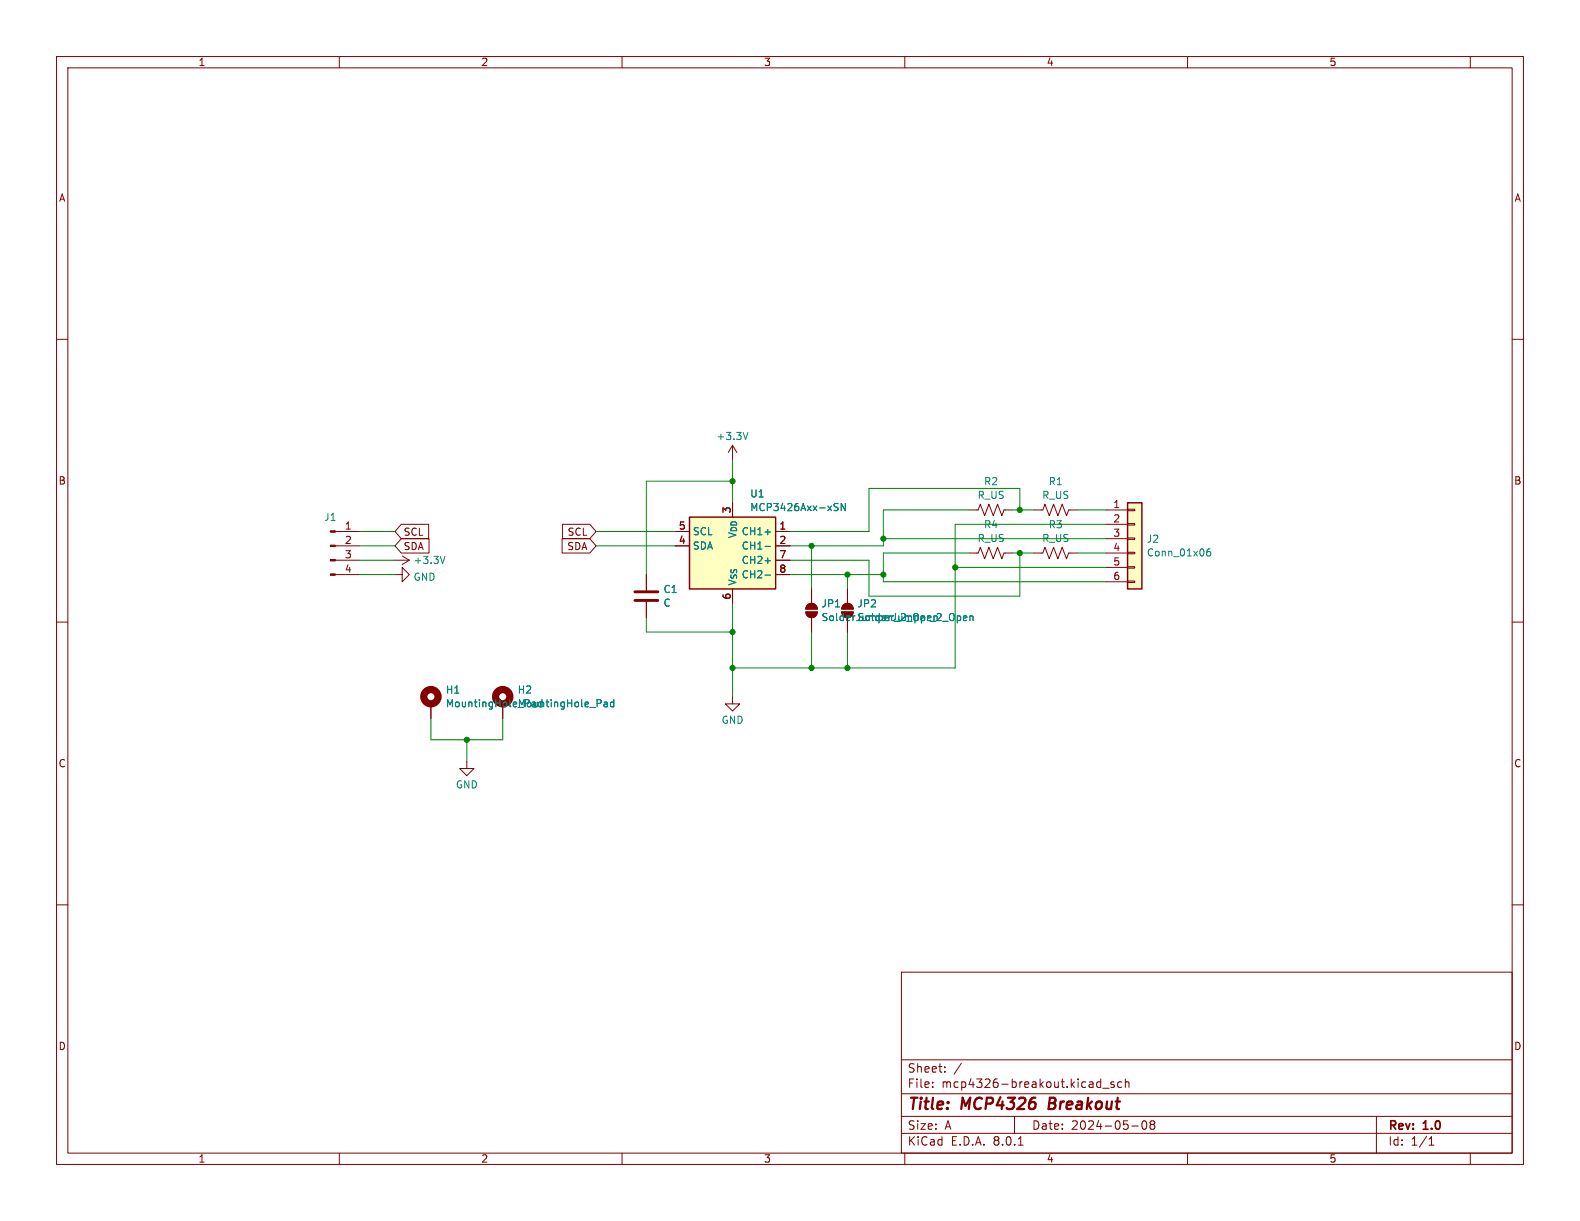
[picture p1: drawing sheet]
<svg xmlns="http://www.w3.org/2000/svg" width="279mm" height="216mm" viewBox="0 0 279 216" stroke-linecap="round" stroke-linejoin="round" font-family="sans-serif">
<g fill="none" stroke="#840000" stroke-width=".18">
<path d="M10 10h259.4v195.9h-259.4zM12 12h255.4v191.9h-255.4zM60 10v2M110 10v2M160 10v2M210 10v2M260 10v2M10 60h2M267.4 60h2M129.5 78.7l-.7 1.3M129.5 78.7v2.6M129.5 78.7l.8 1.3"/>
<path d="M59.3 99.1h4.2M59.3 96.5h4.2M59.3 94h4.2M69.8 99.1h2.6M71.1 98.3l1.3 .8M72.4 99.1l-1.3 .7M10 110h2M59.3 101.6h4.2M69.8 101.6h1.3v-1.3l1.3 1.3-1.3 1.3v-1.3M267.4 110h2M82.5 134.6v1.3h1.3l-1.3 1.3-1.2-1.3h1.2M10 160h2"/>
<path d="M267.4 160h2M159.4 171.9h108v32h-108zM159.4 197.4h108M159.4 193.4h108M159.4 187.4h108M164.9 192.1v.2M164.9 191.4v.1M167.1 189.4v.2M167.1 188.7v.1M170 188l-1.3 1.9M179.4 197.4v3M194.2 191.3l.4 .1"/>
<path d="M194.6 190.8v1.5M194.6 192.2l-.4 .1M195 192.4h1.1M197 191.4l-.4-.1-.2 .2 .1 .2 .5 .2v.3h-.6M198.4 191.4l-.5-.1-.3 .3v.4l.2 .2h.6M199 191.4l.2-.1 .4 .1v.9M199 190.8v1.5M200.1 199.1h1.2M202.1 198.3l.2-.1a.81 .81 0 0 1 .6 .6 .81 .81 0 0 1-.3 .8l-.2 .1a.81 .81 0 0 1-.3-1.4zM203.6 198.8l-.2-.3 .2-.3 .5 .1 .1 .2-.3 .3M203.6 198.8l-.2 .3v.3l.2 .3 .5-.1 .1-.2-.1-.4-.2-.2M203.6 198.8h.3"/>
<path d="M243.4 197.4v6.5M60 203.9v2M110 203.9v2M159.4 200.4h108M160 203.9v2M180.1 202.5h.8M210 203.9v2M252.7 202.5h.9M252.7 201.4l.4-.4v1.5M260 203.9v2"/>
</g>
<path d="M185.7 194.1l-.3 2h.8" fill="none" stroke="#840000" stroke-width=".4"/>
<path d="M132.3 76.5l-.5 1.2M78.7 98.4l-.4 1.2" fill="none" stroke="#008484" stroke-width=".18"/>
<g fill="#840000" stroke="#840000" stroke-width=".18">
<path d="M58.4 101.5h.9v.2h-.9z"/>
<path d="M58.4 98.9h.9v.3h-.9z"/>
<path d="M58.4 96.4h.9v.2h-.9z"/>
<path d="M58.4 93.9h.9v.2h-.9z"/>
</g>
<path d="M121.9 91.4h15.3v12.7h-15.3z" fill="#ffffc2"/>
<path d="M121.9 91.4h15.3v12.7h-15.3z" fill="none" stroke="#840000" stroke-width=".25"/>
<path d="M119.4 94h2.5M119.4 96.5h2.5M137.2 94h2.5M137.2 96.5h2.5M137.2 99.1h2.5M182.9 97.8h1.5l.4-1 .7 2 .8-2 .8 2 .7-2 .8 2 .4-1h1.5M129.5 104.1v2.6M137.2 101.6h2.5M76.2 124.5v2.5M88.9 124.5v2.5" fill="none" stroke="#840000" stroke-width=".18"/>
<path d="M135.3 94.1h.9M135.3 96.6h.9M135.3 99.2h.9M147.7 89.6l.4 .2 .1 .3-.2 .2h-.3M147.7 89l.5 .1M149.5 89v1.3l-.7-1.3v1.3M135.3 101.7h.9M107 124.1l.3 .1 .1 .8M107.4 124.9l-.4 .1M107.4 124.4l-.4 .1M108.5 124.2l-.3-.1-.3 .3 .2 .5h.4M108.5 123.7v1.3" fill="none" stroke="#008484" stroke-width=".18"/>
<g fill="none" stroke="#840000" stroke-width="1.3">
<circle cx="76.2" cy="123.2" r="1.27"/>
<circle cx="88.9" cy="123.2" r="1.27"/>
</g>
<path d="M199.4 88.9h2.5v15.2h-2.5z" fill="#ffffc2"/>
<g fill="none" stroke="#840000" stroke-width=".18">
<path d="M71 92.7h4.8v2.6h-4.8l-1.2-1.3zM71 95.2h4.9v2.6h-4.9l-1.2-1.3zM99.4 95.2h4.9l1.1 1.3-1.1 1.3h-4.9zM99.5 92.7h4.8l1.1 1.3-1.1 1.3h-4.8zM119.4 94h2.5M119.4 96.5h2.5M137.2 94h2.5M137.2 96.5h2.5M137.2 99.1h2.5M171.4 97.8h1.6l.4-1 .7 2 .8-2 .7 2 .8-2 .8 2 .3-1h1.6M171.4 90.2h1.6l.4-1 .7 2 .8-2 .7 2 .8-2 .8 2 .3-1h1.6M182.9 90.2h1.5l.4-1 .7 2 .8-2 .8 2 .7-2 .8 2 .4-1h1.5"/>
<path d="M195.6 90.2h3.8M195.6 92.7h3.8M195.6 95.3h3.8M195.6 97.8h3.8M199.4 97.7h1.3v.2h-1.3zM199.4 95.1h1.3v.3h-1.3zM199.4 92.6h1.3v.2h-1.3zM199.4 90h1.3v.3h-1.3zM114.3 101.6v2.8M114.3 106.4v2.8M129.5 104.1v2.6M137.2 101.6h2.5"/>
<path d="M142.5 108.2h2a1.02 1.02 0 0 1-1 1 1.02 1.02 0 0 1-1-1zM142.8 107a1.02 1.02 0 0 1 1.1-.2 1.02 1.02 0 0 1 .6 .9h-2zM143.5 104.1v2.6M143.5 109.2v2.6M149.1 107a1.02 1.02 0 0 1 1.1-.2 1.02 1.02 0 0 1 .7 .9h-2.1zM149.9 104.1v2.6M149.9 109.2v2.6M195.6 100.3h3.8M195.6 102.9h3.8M199.4 102.7h1.3v.3h-1.3zM199.4 100.2h1.3v.3h-1.3zM76.2 124.5v2.5"/>
<path d="M88.9 124.5v2.5M129.5 123.2v1.3h1.3l-1.3 1.2-1.2-1.2h1.2"/>
</g>
<path d="M199.4 88.9h2.5v15.2h-2.5z" fill="none" stroke="#840000" stroke-width=".25"/>
<g fill="none" stroke="#008484" stroke-width=".18">
<path d="M135.3 94.1h.9M135.3 96.6h.9M135.3 99.2h.9M147.7 89.6l.4 .2 .1 .3-.2 .2h-.3M147.7 89l.5 .1M149.5 89v1.3l-.7-1.3v1.3M214 97l-.4 .1a.86 .86 0 0 0 0 1.2l.5-.1v-.4l-.2-.3-.4 .1-.1 .2M135.3 101.7h.9M170.4 109.3l.6-.1-.1-.2-.3-.1-.2 .2v.6h.5M171.5 109l.2-.1 .3 .1 .1 .7M171.5 108.9v.8M107 124.1l.3 .1 .1 .8"/>
<path d="M107.4 124.9l-.4 .1M107.4 124.4l-.4 .1M108.5 124.2l-.3-.1-.3 .3 .2 .5h.4M108.5 123.7v1.3"/>
</g>
<g fill="#840000" stroke="#840000" stroke-width=".18">
<path d="M149.1 107a1.02 1.02 0 0 1 1.1-.2 1.02 1.02 0 0 1 .7 .9h-2.1z"/>
<path d="M142.5 108.2h2a1.02 1.02 0 0 1-1 1 1.02 1.02 0 0 1-1-1z"/>
<path d="M142.8 107a1.02 1.02 0 0 1 1.1-.2 1.02 1.02 0 0 1 .6 .9h-2z"/>
</g>
<path d="M112.3 106.2h4M112.3 104.6h4" fill="none" stroke="#840000" stroke-width=".51"/>
<g fill="none" stroke="#008400" stroke-width=".18">
<path d="M63.5 96.5h6.3M63.5 94h6.3M63.5 99.1h6.3M105.4 96.5h14M105.4 94h14M129.5 81.3v7.6M129.5 85.1h-15.2v16.5M143.5 96.5v7.6M156.2 95.3h39.4M171.4 90.2h-15.2v6.3h-16.5M171.4 97.8h-15.2v5.1h39.4M179.1 97.8h3.8"/>
<path d="M179.1 90.2h3.8M180.3 90.2v-3.8h-26.6v7.6h-14M180.3 97.8v7.6h-26.6v-6.3h-14M190.5 97.8h5.1M190.5 90.2h5.1M195.6 92.7h-26.7v25.4h-39.4M63.5 101.6h6.3M114.3 109.2v2.6h15.2M129.5 106.7v16.5M139.7 101.6h16.5M143.5 111.8v6.3M149.9 101.6v2.5"/>
<path d="M149.9 111.8v6.3M168.9 100.3h26.7M76.2 127v3.8h12.7v-3.8M82.5 130.8v3.8"/>
</g>
<g fill="#008400" stroke="#008400" stroke-width=".18">
<circle cx="129.5" cy="118.1" r=".46"/>
<circle cx="129.5" cy="111.8" r=".46"/>
<circle cx="129.5" cy="85.1" r=".46"/>
<circle cx="143.5" cy="96.5" r=".46"/>
<circle cx="82.5" cy="130.8" r=".46"/>
<circle cx="149.9" cy="118.1" r=".46"/>
<circle cx="143.5" cy="118.1" r=".46"/>
<circle cx="156.2" cy="95.3" r=".46"/>
<circle cx="180.3" cy="97.8" r=".46"/>
<circle cx="180.3" cy="90.2" r=".46"/>
<circle cx="149.9" cy="101.6" r=".46"/>
<circle cx="156.2" cy="101.6" r=".46"/>
<circle cx="168.9" cy="100.3" r=".46"/>
</g>
<g font-size="2.8" fill="#840000">
<text x="160.4" y="196.8">Title:</text>
<text x="170.1" y="196.8">MCP4326</text>
<text x="186.3" y="196.8">Breakout</text>
</g>
<g font-size="2.1" fill="#840000">
<text x="160.4" y="189.9">Sheet:</text>
<text x="160.4" y="192.6">File:</text>
<text x="166.5" y="192.6">mcp4326-breakout.kicad_sch</text>
<text x="160.4" y="202.8">KiCad</text>
<text x="160.4" y="200">Size:</text>
<text x="167.1" y="200">A</text>
<text x="168.1" y="202.8">E.D.A.</text>
<text x="175.7" y="202.8">8.0.1</text>
<text x="182.4" y="200">Date:</text>
<text x="189.4" y="200">2024-05-08</text>
<text x="245.4" y="200.2">Rev:</text>
<text x="245.4" y="202.8">Id:</text>
<text x="249.5" y="202.8">1/1</text>
<text x="251.8" y="200.2">1.0</text>
</g>
<g font-size="1.8" fill="#840000">
<text x="35" y="11.9">1</text>
<text x="85" y="11.9">2</text>
<text x="135" y="11.9">3</text>
<text x="185" y="11.9">4</text>
<text x="235" y="11.9">5</text>
<text x="10.3" y="35.9">A</text>
<text x="267.7" y="35.9">A</text>
<text x="10.3" y="85.9">B</text>
<text x="196.8" y="89.9">1</text>
<text x="267.7" y="85.9">B</text>
<text x="60.9" y="93.7">1</text>
<text x="71.3" y="94.9">SCL</text>
<text x="100.3" y="94.9">SCL</text>
<text x="119.9" y="93.7">5</text>
<text x="129.3" y="90.9" transform="rotate(-90 129.3 90.9)">3</text>
<text x="137.7" y="93.7">1</text>
<text x="196.8" y="92.5">2</text>
<text x="196.8" y="95">3</text>
<text x="60.9" y="96.3">2</text>
<text x="60.9" y="98.8">3</text>
<text x="60.9" y="101.3">4</text>
<text x="71.3" y="97.5">SDA</text>
<text x="100.2" y="97.5">SDA</text>
<text x="119.9" y="96.3">4</text>
<text x="137.7" y="96.3">2</text>
<text x="137.7" y="98.8">7</text>
<text x="137.7" y="101.3">8</text>
<text x="196.8" y="97.5">4</text>
<text x="196.8" y="100.1">5</text>
<text x="129.3" y="106.1" transform="rotate(-90 129.3 106.1)">6</text>
<text x="196.8" y="102.6">6</text>
<text x="10.3" y="135.9">C</text>
<text x="267.7" y="135.9">C</text>
<text x="10.3" y="185.9">D</text>
<text x="267.7" y="185.9">D</text>
<text x="35" y="205.8">1</text>
<text x="85" y="205.8">2</text>
<text x="135" y="205.8">3</text>
<text x="185" y="205.8">4</text>
<text x="235" y="205.8">5</text>
</g>
<g font-size="1.8" fill="#008484">
<text x="126.6" y="78">+3.3V</text>
<text x="132.6" y="88.2">U1</text>
<text x="172.8" y="88.4">R_US</text>
<text x="173.9" y="86">R2</text>
<text x="184.2" y="88.4">R_US</text>
<text x="185.3" y="86">R1</text>
<text x="57.2" y="92.3">J1</text>
<text x="122.4" y="94.8">SCL</text>
<text x="130.4" y="95.3" transform="rotate(-90 130.4 95.3)">V_{DD}</text>
<text x="131.1" y="94.8">CH1+</text>
<text x="132.6" y="90.6">MCP3426Axx-xSN</text>
<text x="173.9" y="93.6">R4</text>
<text x="185.3" y="93.6">R3</text>
<text x="73" y="99.9">+3.3V</text>
<text x="122.4" y="97.4">SDA</text>
<text x="131.1" y="97.4">CH1-</text>
<text x="131.1" y="99.9">CH2+</text>
<text x="172.8" y="96">R_US</text>
<text x="184.2" y="96">R_US</text>
<text x="202.7" y="96.2">J2</text>
<text x="202.7" y="98.6">Conn_01x06</text>
<text x="73" y="102.9">GND</text>
<text x="117.2" y="105.1">C1</text>
<text x="117.2" y="107.5">C</text>
<text x="130.4" y="103.6" transform="rotate(-90 130.4 103.6)">V_{SS}</text>
<text x="131.1" y="102.5">CH2-</text>
<text x="145.2" y="107.6">JP1</text>
<text x="151.5" y="107.6">JP2</text>
<text x="145.2" y="110">SolderJumper_2_Open</text>
<text x="151.5" y="110">SolderJumper_2_Open</text>
<text x="78.7" y="122.8">H1</text>
<text x="78.7" y="125.3">MountingHole_Pad</text>
<text x="91.4" y="122.8">H2</text>
<text x="91.4" y="125.3">MountingHole_Pad</text>
<text x="127.5" y="128.2">GND</text>
<text x="80.5" y="139.6">GND</text>
</g>
</svg>
